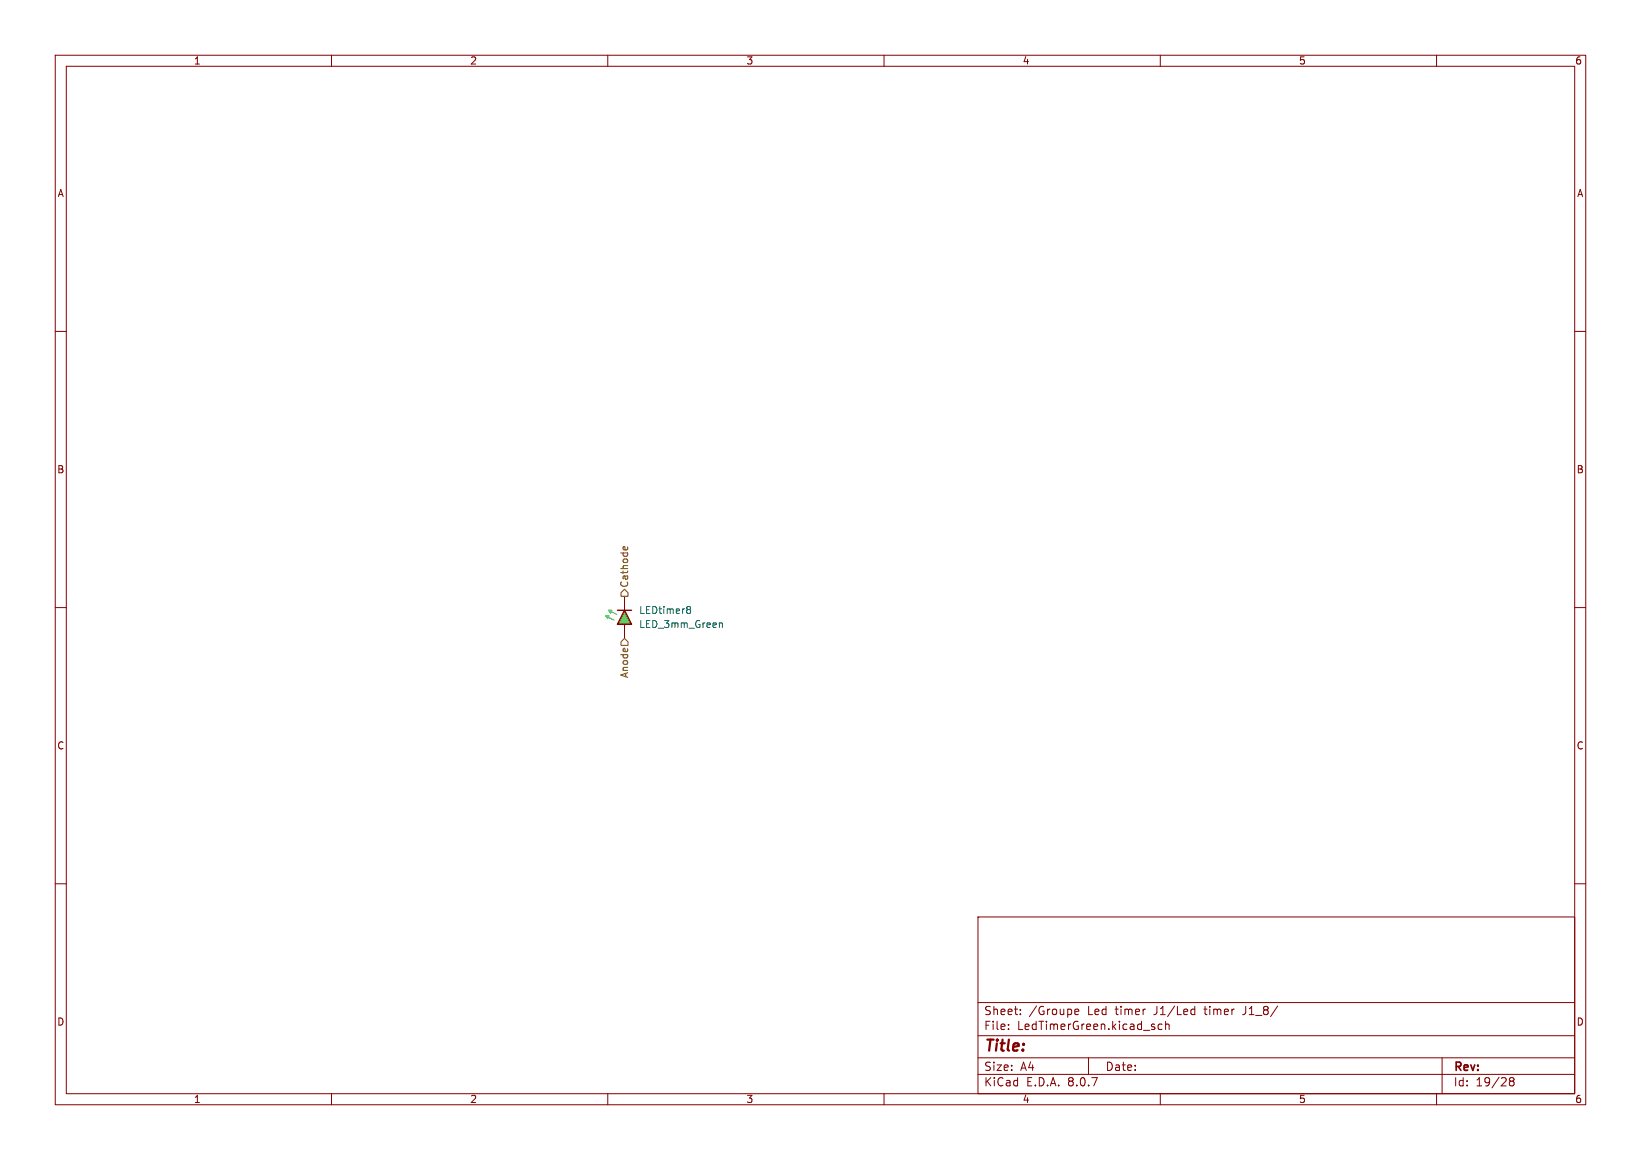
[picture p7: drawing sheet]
<svg xmlns="http://www.w3.org/2000/svg" width="297mm" height="210mm" viewBox="0 0 297 210" stroke-linecap="round" stroke-linejoin="round" font-family="sans-serif">
<g fill="none" stroke="#840000" stroke-width=".18">
<path d="M10 10h277v190h-277zM12 12h273v186h-273zM60 10v2M110 10v2M160 10v2M210 10v2M260 10v2M10 60h2M285 60h2M10 110h2M285 110h2M10 160h2"/>
<path d="M177 166h108v32h-108zM285 160h2M60 198v2M110 198v2M160 198v2M177 194.5h108M177 191.5h108M177 187.5h108M177 181.5h108M182.5 186.3v.1M182.5 185.5v.1M184.7 183.6v.1"/>
<path d="M184.7 182.8v.1M194.5 183.2l.7-.1v-.3l-.5-.1-.2 .2 .1 .7h.6M197 191.5v3M210 198v2M210.3 185.5l-.4-.1-.3 .3v.4l.1 .2h.6M211 185.5l.2-.1 .3 .1 .1 .9M211 184.9v1.5M215.8 182.7l.4 .1M216.2 183.6l-.4 .1M216.2 182.2v1.5M260 198v2M261 191.5v6.5"/>
<path d="M273.5 195.7l-.3-.2 .3-.4 .4 .1 .1 .2-.3 .3M273.5 195.7l-.3 .3v.5l.3 .1 .4-.1 .1-.2v-.4l-.3-.2M273.5 195.7h.2"/>
</g>
<path d="M113 110.5l1.3 2.5h-2.5z" fill="#1ec81e"/>
<path d="M109.6 111.5l1.5 .8M110.1 110.5l1.5 .8" fill="none" stroke="#1ec81e" stroke-width=".18"/>
<path d="M111.8 110.5h2.5M113 110.5l1.3 2.5h-2.5z" fill="none" stroke="#840000" stroke-width=".25"/>
<g fill="#1ec81e" stroke="#1ec81e" stroke-width=".18">
<path d="M109.6 111.5h.6l-.2 .5z"/>
<path d="M110.1 110.5h.6l-.2 .5z"/>
</g>
<path d="M113 108v2.5M113 113v2.6" fill="none" stroke="#840000" stroke-width=".18"/>
<path d="M124.4 110.3h.1M124.4 109.9l.4-.1 .1 .1 .1 .2-.2 .2M124.5 110.3h.3M124.5 110.3l-.1 .1M124.8 110.3l.2 .3-.1 .3-.1 .2-.4-.1M130.3 112.8h.4v.8" fill="none" stroke="#006464" stroke-width=".18"/>
<path d="M112.8 99.4v-.4h.3l.1 .6M113.5 99l.1 .4M113 115.6l.7 .6v.6h-1.3v-.6zM113 106.7l.7 .6v.7h-1.3v-.7z" fill="none" stroke="#725600" stroke-width=".18"/>
<text font-size="2.8" fill="#840000" x="178" y="190.9">Title:</text>
<g font-size="2.1" fill="#840000">
<text x="178" y="184">Sheet:</text>
<text x="186.2" y="184">/Groupe</text>
<text x="196.9" y="184">Led</text>
<text x="202" y="184">timer</text>
<text x="209.1" y="184">J1/Led</text>
<text x="218.4" y="184">timer</text>
<text x="225.5" y="184">J1_8/</text>
<text x="178" y="186.7">File:</text>
<text x="184.1" y="186.7">LedTimerGreen.kicad_sch</text>
<text x="178" y="196.9">KiCad</text>
<text x="178" y="194.1">Size:</text>
<text x="184.7" y="194.1">A4</text>
<text x="185.7" y="196.9">E.D.A.</text>
<text x="193.3" y="196.9">8.0.7</text>
<text x="200" y="194.1">Date:</text>
<text x="263" y="194.3">Rev:</text>
<text x="263" y="196.9">Id:</text>
<text x="267.1" y="196.9">19/28</text>
</g>
<g font-size="1.8" fill="#840000">
<text x="35" y="11.9">1</text>
<text x="85" y="11.9">2</text>
<text x="135" y="11.9">3</text>
<text x="185" y="11.9">4</text>
<text x="235" y="11.9">5</text>
<text x="285" y="11.9">6</text>
<text x="10.3" y="35.9">A</text>
<text x="285.3" y="35.9">A</text>
<text x="10.3" y="85.9">B</text>
<text x="285.3" y="85.9">B</text>
<text x="10.3" y="135.9">C</text>
<text x="285.3" y="135.9">C</text>
<text x="10.3" y="185.9">D</text>
<text x="285.3" y="185.9">D</text>
<text x="35" y="199.9">1</text>
<text x="85" y="199.9">2</text>
<text x="135" y="199.9">3</text>
<text x="185" y="199.9">4</text>
<text x="235" y="199.9">5</text>
<text x="285" y="199.9">6</text>
</g>
<g font-size="1.8" fill="#725600">
<text x="113.9" y="106.5" transform="rotate(-90 113.9 106.5)">Cathode</text>
<text x="113.9" y="122.9" transform="rotate(-90 113.9 122.9)">Anode</text>
</g>
<g font-size="1.8" fill="#006464">
<text x="115.6" y="111.4">LEDtimer8</text>
<text x="115.6" y="113.9">LED_3mm_Green</text>
</g>
</svg>
